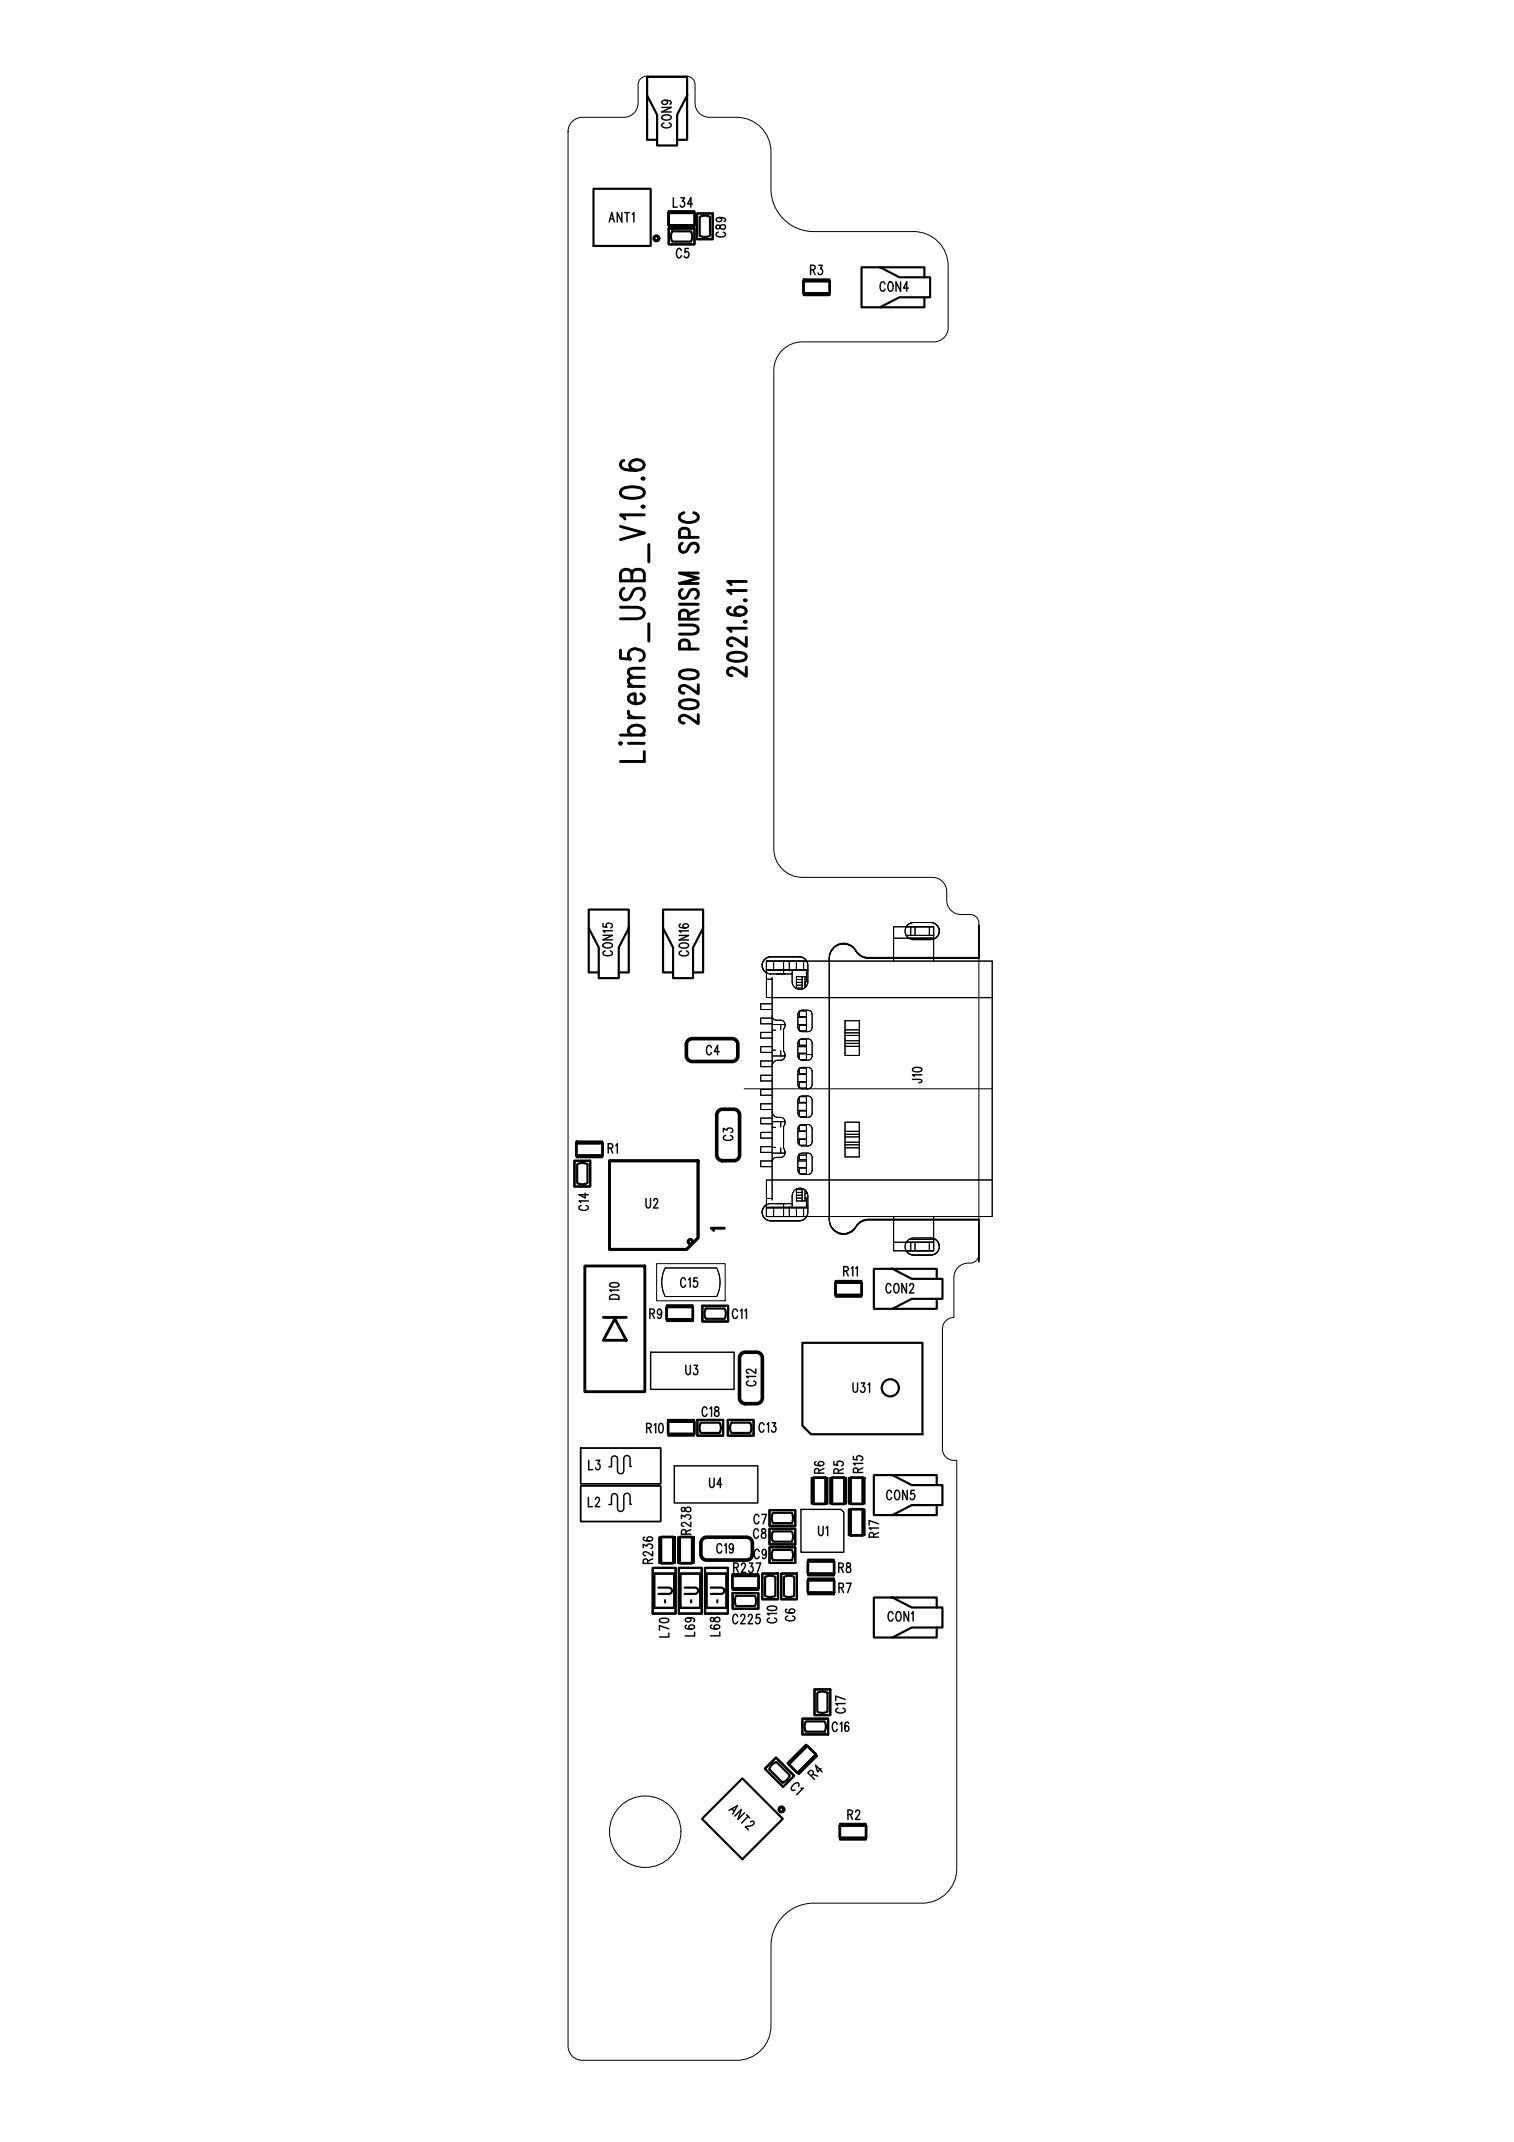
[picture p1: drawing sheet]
<svg xmlns="http://www.w3.org/2000/svg" width="210mm" height="297mm" viewBox="0 0 210 297" stroke-linecap="round" stroke-linejoin="round" font-family="sans-serif">
<g fill="none" stroke="#000" stroke-width=".14">
<path d="M79.3 16.8l.9-.5h.5h5.8a1.98 1.98 0 0 0 2-2v-2.6a1.19 1.19 0 0 1 1.2-1.1h5.5a1.19 1.19 0 0 1 1.2 1.1v2.6a1.98 1.98 0 0 0 1.9 2h3.8a4.8 4.8 0 0 1 4.8 4.7v5.2a5.9 5.9 0 0 0 5.9 5.9h13.9a4.8 4.8 0 0 1 4.8 4.8v8.5a1.98 1.98 0 0 1-2 2h-18.3a4 4 0 0 0-3.9 4v66.3a4 4 0 0 0 3.9 4h18.1a1.99 1.99 0 0 1 2 2 2.83 2.83 0 0 0 .5 2.5 2.93 2.93 0 0 0 2.7 .6 1.19 1.19 0 0 1 1.2 1.2v4.8h-15.3a2.26 2.26 0 0 1-2-1.4 1.98 1.98 0 0 0-2.2-.5 1.98 1.98 0 0 0-1.2 1.9v36.4a1.98 1.98 0 0 0 1.4 1.9 1.98 1.98 0 0 0 2.3-.9 1.98 1.98 0 0 1 1.7-1h15.3v4.8a1.24 1.24 0 0 1-1.5 1.2 2 2 0 0 0-2 1.9v5.6a1.58 1.58 0 0 0-1.5 1.6v16.6a1.65 1.65 0 0 0 1.9 1.6v56.7a4.8 4.8 0 0 1-4.7 4.7h-15.1a5.9 5.9 0 0 0-5.9 6v11.1a4.8 4.8 0 0 1-4.8 4.7h-21.4a1.98 1.98 0 0 1-1.9-2v-265.5v-.5z"/>
<circle cx="89.5" cy="254" r="5"/>
</g>
<g fill="none" stroke="#000" stroke-width=".3">
<path d="M89.7 13.2v6.2h1.4M89.7 10.7h5.6v2.5l-1.4 2.7v4.3h-2.8v-4.3l-1.4-2.7zM95.3 13v6.4h-1.4M119.4 37.1h2.6l2.7 1.4h4.3v2.7h-4.3l-2.7 1.4h-2.6zM121.8 37.1h6.4v1.4M128.2 41.2v1.4h-6.2M81.6 128.7v6.2h1.4M81.6 126.1h5.6v2.6l-1.4 2.7v4.2h-2.8v-4.2l-1.4-2.7zM87.2 128.5v6.4h-1.4M91.9 128.7v6.2h1.4M91.9 126.1h5.6v2.6l-1.4 2.7v4.2h-2.8v-4.2l-1.4-2.7zM97.5 128.5v6.4h-1.4"/>
<path d="M111.2 186.2h16.7v12.7h-15.5l-1.2-1.2zM129.9 180.1v1.4h-6.2M91.4 213.2h2.2v3.5h-2.2zM91.7 213.1h1.6v3.7h-1.6zM121.2 204.6h2.5l2.7 1.3h4.3v2.8h-4.3l-2.7 1.4h-2.5zM123.5 204.6h6.4v1.3M129.9 208.7v1.4h-6.2M92.2 221.9v.3M95.8 221.9v.3M99.5 221.9v.3M121.2 221.5h2.5l2.7 1.4h4.3v2.8h-4.3l-2.7 1.4h-2.5zM123.5 221.5h6.4v1.4"/>
<path d="M129.9 225.7v1.4h-6.2M102.9 246.6l5.6 5.6-5.6 5.6-5.6-5.6z"/>
<circle cx="123.4" cy="192.5" r="1.19"/>
</g>
<g fill="none" stroke="#000" stroke-width=".2">
<path d="M100.3 157v-.5l.5 .2a.38 .38 0 0 1 .5-.3 .38 .38 0 0 1 .2 .6l-.2 .1M100.6 157.5a.32 .32 0 0 0-.3 .3 .32 .32 0 0 0 .3 .3h.7a.32 .32 0 0 0 .3-.3 .32 .32 0 0 0-.3-.3M90.2 187.5h11.6v5.2h-11.6zM103.8 191.5a.32 .32 0 0 0-.3 .3 .32 .32 0 0 0 .3 .3h.7a.32 .32 0 0 0 .3-.3 .32 .32 0 0 0-.3-.3M104.8 189.8v.7l-.8-.6a.29 .29 0 0 0-.5 .1 .29 .29 0 0 0 .2 .4h.1M104.8 190.9h-1.3l.2 .2M80.5 200.8h11.1v5h-11.1zM80.5 206h11.1v5h-11.1zM84.4 203.4h.3M84.4 208.6h.3M87.6 203.4h-.2v-1.2a.44 .44 0 0 0-.5-.4 .44 .44 0 0 0-.4 .4v1.7a.44 .44 0 0 1-.5 .5 .44 .44 0 0 1-.4-.5v-1.6a.42 .42 0 0 0-.4-.4 .42 .42 0 0 0-.4 .4v1.1M87.6 208.6h-.2v-1.2a.44 .44 0 0 0-.5-.3 .44 .44 0 0 0-.4 .3v1.8a.44 .44 0 0 1-.5 .4 .44 .44 0 0 1-.4-.4v-1.6a.42 .42 0 0 0-.4-.5 .42 .42 0 0 0-.4 .5v1"/>
<path d="M93.5 203.3h11.6v5.1h-11.6zM95.1 212.7l-.1-.5-.2-.1-.3 .1v.5h1.3M100.1 214.4a.32 .32 0 0 0-.4-.3 .32 .32 0 0 0-.3 .3v.7a.32 .32 0 0 0 .3 .3 .32 .32 0 0 0 .4-.3M111 209.3h5.6l.4 .4v5.6h-6zM103.5 251.7l.5 .4M103.7 251.9l-.9 .9"/>
<circle cx="108.3" cy="250.9" r=".35"/>
<circle cx="108.3" cy="250.9" r=".23"/>
<circle cx="108.3" cy="250.9" r=".46"/>
</g>
<path d="M99.6 154.1l.6-.3h1.5a.79 .79 0 0 1 .8 .8v5.6a.79 .79 0 0 1-.8 .8h-1.5a.79 .79 0 0 1-.8-.8v-5.6zM102.8 187.8l.5-.3h1.6a.79 .79 0 0 1 .8 .8v5.6a.79 .79 0 0 1-.8 .8h-1.6a.79 .79 0 0 1-.8-.8v-5.6zM97.4 213.4l.6-.2h5.5a.79 .79 0 0 1 .8 .8v1.6a.79 .79 0 0 1-.8 .7h-5.5a.79 .79 0 0 1-.8-.7v-1.6z" fill="none" stroke="#000" stroke-width=".5"/>
<text font-size="48.1" x="103.2" y="168.3">J10</text>
<text font-size="17.8" x="80.9" y="190.7">D10</text>
<text font-size="15.1" x="83.1" y="172.5">U2</text>
<text font-size="10.3" x="81.1" y="33.8">ANT1</text>
<g font-size="9.1">
<text x="111.8" y="136.1" transform="rotate(-90 111.8 136.1)">J10xSH4</text>
<text x="111.8" y="170.3" transform="rotate(-90 111.8 170.3)">J10xSH3</text>
</g>
<g font-size="7.1">
<text x="130.2" y="131.3" transform="rotate(-90 130.2 131.3)">J10xSH1</text>
<text x="130.2" y="175" transform="rotate(-90 130.2 175)">J10xSH2</text>
</g>
<g font-size="6.6">
<text x="90.3" y="223">L70</text>
<text x="94" y="223">L69</text>
<text x="97.6" y="223">L68</text>
</g>
<text font-size="5.3" x="91" y="179.7">C15</text>
<text font-size="5" x="90.7" y="105.4" transform="rotate(-90 90.7 105.4)">Librem5_USB_V1.0.6</text>
<text font-size="4.6" x="109" y="245.6">R4</text>
<text font-size="4.5" x="105.8" y="247.4">C1</text>
<g font-size="4.4">
<text x="112.5" y="138.8" transform="rotate(-90 112.5 138.8)">J10xSH5</text>
<text x="112.5" y="169.7" transform="rotate(-90 112.5 169.7)">J10xSH6</text>
</g>
<g font-size="4">
<text x="104.5" y="93.6" transform="rotate(-90 104.5 93.6)">2021.6.11</text>
<text x="97.9" y="100.2" transform="rotate(-90 97.9 100.2)">2020 PURISM SPC</text>
<text x="112.4" y="208.2">R6</text>
<text x="115" y="208.2">R5</text>
<text x="117.5" y="208.2">R15</text>
<text x="117.5" y="212.5">R17</text>
<text x="93.9" y="216.4">R238</text>
</g>
<g font-size="3.9">
<text x="96.5" y="32.8">C89</text>
<text x="79.5" y="164.1">C14</text>
<text x="105.5" y="221.4">C10</text>
<text x="108.2" y="221.4">C6</text>
<text x="112.8" y="237.4">C17</text>
</g>
<g font-size="3.8">
<text x="107.2" y="150" transform="rotate(-90 107.2 150)">J10xA7 J10xA8 J10xA9 J10xA10 J10xA11 J10xA12</text>
<text x="107.2" y="161.9" transform="rotate(-90 107.2 161.9)">J10xA1 J10xA2 J10xA3 J10xA4 J10xA5 J10xA6</text>
</g>
<text font-size="3.4" x="112.5" y="162.9" transform="rotate(-90 112.5 162.9)">J10xB12 J10xB11 J10xB10 J10xB9 J10xB8 J10xB7 J10xB6 J10xB5 J10xB4 J10xB3 J10xB2 J10xB1</text>
<text font-size="2.8" x="100.4" y="170.6" transform="rotate(-90 100.4 170.6)">1</text>
<g font-size="2.5">
<text x="92.5" y="31.3">L34</text>
<text x="92.6" y="33.7">C5</text>
<text x="111.2" y="40.7">R3</text>
<text x="79.7" y="160.3">R1</text>
<text x="115.7" y="179.6">R11</text>
<text x="92.3" y="183">R9</text>
<text x="97.2" y="183.1">C11</text>
<text x="92.5" y="198.9">R10</text>
<text x="96.5" y="198.9">C18</text>
<text x="100.8" y="198.9">C13</text>
<text x="106.5" y="211.4">C7</text>
<text x="106.5" y="214">C8</text>
<text x="101.4" y="220.3">R237</text>
<text x="106.5" y="216.5">C9</text>
<text x="111.8" y="220.9">R7</text>
<text x="111.8" y="218.3">R8</text>
<text x="101.4" y="222.9">C225</text>
<text x="111.1" y="240.3">C16</text>
<text x="116.3" y="254.9">R2</text>
</g>
<text font-size="2.2" x="96.3" y="212" transform="rotate(-90 96.3 212)">U4x4</text>
<g font-size="2">
<text x="93.6" y="17.6" transform="rotate(-90 93.6 17.6)">CON9</text>
<text x="93.5" y="29.3">L34</text>
<text x="84.6" y="31.3">ANT1</text>
<text x="101.1" y="32.8" transform="rotate(-90 101.1 32.8)">C89</text>
<text x="93.9" y="36.3">C5</text>
<text x="112.5" y="38.6">R3</text>
<text x="122.1" y="40.9">CON4</text>
<text x="85.4" y="132.4" transform="rotate(-90 85.4 132.4)">CON15</text>
<text x="96" y="132.5" transform="rotate(-90 96 132.5)">CON16</text>
<text x="98.1" y="146.8">C4</text>
<text x="128.3" y="150" transform="rotate(-90 128.3 150)">J10</text>
<text x="84.4" y="160.4">R1</text>
<text x="82.1" y="167.7" transform="rotate(-90 82.1 167.7)">C14</text>
<text x="89.7" y="168.1">U2</text>
<text x="94.5" y="179">C15</text>
<text x="117.1" y="177.5">R11</text>
<text x="122.9" y="179.8">CON2</text>
<text x="86.4" y="180.1" transform="rotate(-90 86.4 180.1)">D10</text>
<text x="90.2" y="183.4">R9</text>
<text x="101.7" y="183.4">C11</text>
<text x="95.2" y="191.2">U3</text>
<text x="97.4" y="196.9">C18</text>
<text x="118.4" y="193.6">U31</text>
<text x="89.8" y="199.2">R10</text>
<text x="105.3" y="199.1">C13</text>
<text x="81.7" y="209.5">L2</text>
<text x="81.7" y="204.3">L3</text>
<text x="98.5" y="206.8">U4</text>
<text x="114.8" y="204.2" transform="rotate(-90 114.8 204.2)">R6</text>
<text x="117.5" y="204.2" transform="rotate(-90 117.5 204.2)">R5</text>
<text x="120.2" y="204.1" transform="rotate(-90 120.2 204.1)">R15</text>
<text x="123" y="208.5">CON5</text>
<text x="99.5" y="215.9">C19</text>
<text x="104.6" y="213.8">C8</text>
<text x="104.6" y="211.8">C7</text>
<text x="113.6" y="213.5">U1</text>
<text x="122.3" y="213.1" transform="rotate(-90 122.3 213.1)">R17</text>
<text x="91" y="216.7" transform="rotate(-90 91 216.7)">R236</text>
<text x="101.8" y="218.6">R237</text>
<text x="104.7" y="216.7">C9</text>
<text x="116.4" y="218.6">R8</text>
<text x="116.4" y="221.4">R7</text>
<text x="93.3" y="226.9" transform="rotate(-90 93.3 226.9)">L70</text>
<text x="96.8" y="226.8" transform="rotate(-90 96.8 226.8)">L69</text>
<text x="100.3" y="226.7" transform="rotate(-90 100.3 226.7)">L68</text>
<text x="101.7" y="225.7">C225</text>
<text x="108.2" y="225" transform="rotate(-90 108.2 225)">C10</text>
<text x="110.7" y="224.7" transform="rotate(-90 110.7 224.7)">C6</text>
<text x="123.2" y="225.3">CON1</text>
<text x="117.7" y="237.5" transform="rotate(-90 117.7 237.5)">C17</text>
<text x="115.5" y="240.6">C16</text>
<text x="100.8" y="251.5" transform="rotate(45 100.8 251.5)">ANT2</text>
<text x="109.2" y="248.4" transform="rotate(45 109.2 248.4)">C1</text>
<text x="113.4" y="247.1" transform="rotate(-45 113.4 247.1)">R4</text>
<text x="117.7" y="252.8">R2</text>
</g>
</svg>
